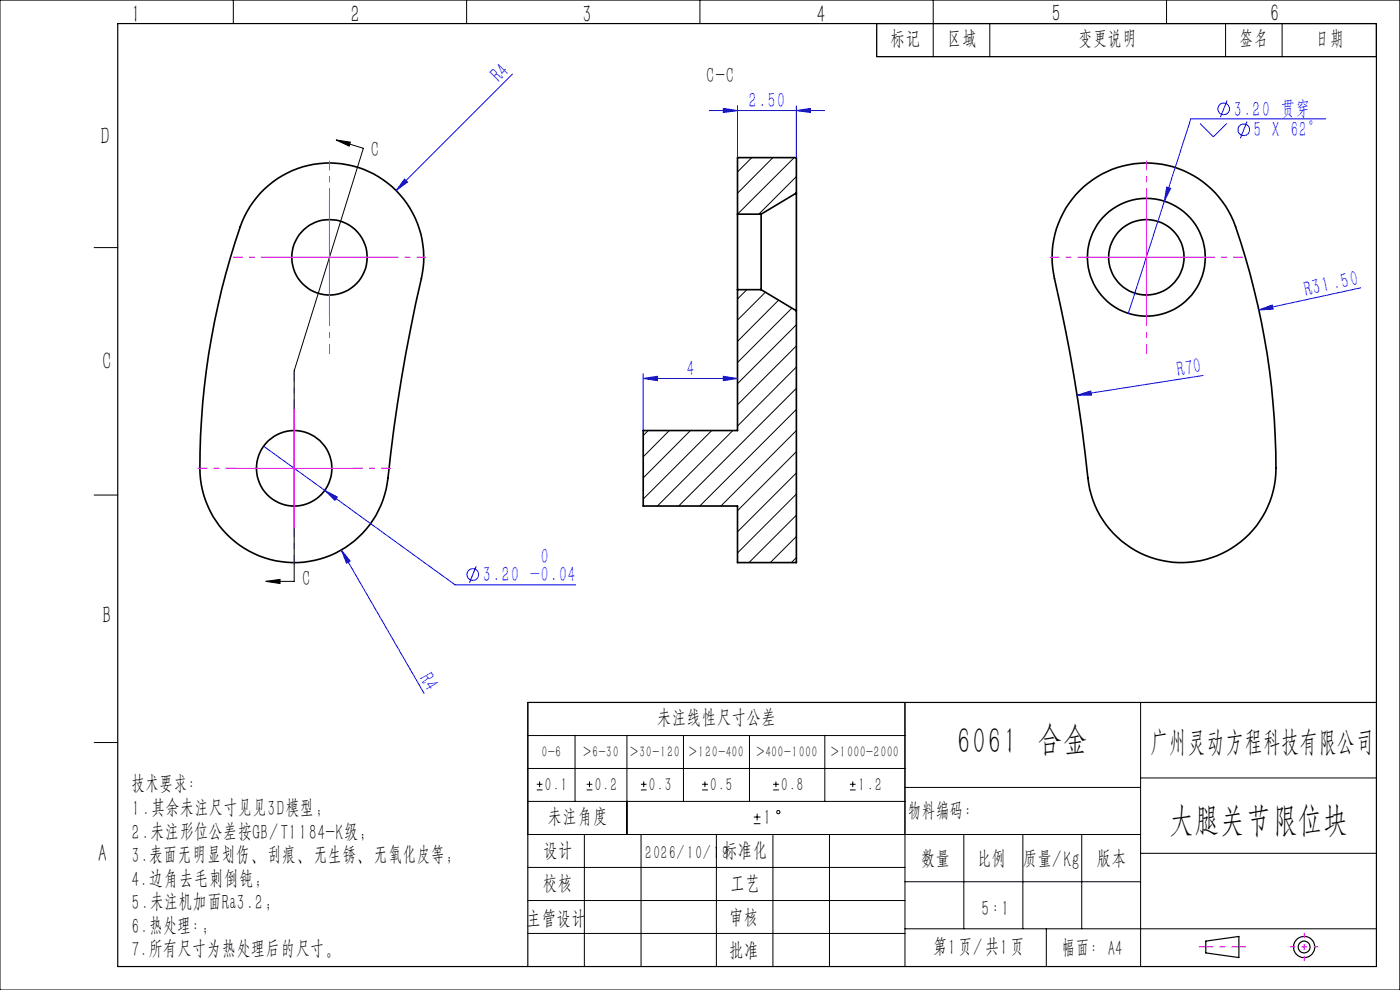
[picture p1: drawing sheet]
<svg xmlns="http://www.w3.org/2000/svg" width="297mm" height="210mm" viewBox="0 0 297 210" stroke-linecap="round" stroke-linejoin="round" font-family="sans-serif">
<g fill="none" stroke="#000" stroke-width=".35">
<path d="M55.2 40.9a20 20 0 0 1 24.1-4 20 20 0 0 1 10.1 22.2 361.9 361.9 0 0 0-7.3 43.5 20 20 0 0 1-21.3 16.7 20 20 0 0 1-18.4-20 157.6 157.6 0 0 1 9-52.4l1.7-3.1zM156.5 45.4v16M156.5 45.4h5M161.5 45.4v16M168.9 40.9v25M168.9 40.9v-7.5h-12.4v12M168.9 40.9l-7.4 4.5M229.1 40.4a20 20 0 0 1 33 7.7 152.8 152.8 0 0 1 8.4 53.6 20 20 0 0 1-20 17.6 20 20 0 0 1-19.7-17.9 363.5 363.5 0 0 0-7.3-43.5 19.8 19.8 0 0 1 5.6-17.5zM156.5 61.4h5M156.5 61.4v29.9h-20v16h20v12h12.4v-53.4M161.5 61.4l7.4 4.5"/>
<circle cx="69.9" cy="54.6" r="8"/>
<circle cx="243.2" cy="54.6" r="12.5"/>
<circle cx="243.2" cy="54.6" r="8"/>
<circle cx="62.4" cy="99.3" r="8"/>
</g>
<g fill="none" stroke="#000" stroke-width=".21">
<path d="M0 0h297v210h-297zM49.5 0v5M99 0v5M148.5 0v5M186 5h106v7h-106zM198 0v12M210 5v7M247.5 0v5M260 5v7M272 5v7M71.3 29.7l3 .5-.2 .8zM71.3 29.7l5.8 1.8-14.7 47.2v44.6h-6"/>
<path d="M159.5 33.4l-3 3.1M164 33.4l-7.5 7.6M168.5 33.4l-12 12M168.9 37.5l-7.9 7.9M20 52.5h5M158.4 61.4l-1.9 2M162.4 62l-5.9 5.9M165.2 63.7l-8.7 8.7M168 65.4l-11.5 11.5M168.9 68.9l-12.4 12.5M168.9 73.4l-12.4 12.5M168.9 77.8l-12.4 12.6"/>
<path d="M137.5 91.3l-1 1.1M142 91.3l-5.5 5.6M146.5 91.3l-10 10.1M151 91.3l-14.5 14.6M155.5 91.3l-16 16M168.9 82.4l-24.9 24.9M168.9 86.8l-20.5 20.5M168.9 91.3l-16 16M168.9 95.8l-12.4 12.5M20 105h5M168.9 100.3l-12.4 12.5M168.9 104.8l-12.4 12.5"/>
<path d="M168.9 109.3l-10 10M168.9 113.8l-5.5 5.5M168.9 118.3l-1 1M56.4 123.3l3-.4v.9zM20 157.5h5M112 156h80M122 156v14M133 156v21M145 156v14M159 156v14M175 156v14M242 149v56"/>
<path d="M112 163h80M112 170h80M113.9 167.6h1.2M113.9 166.4h1.2M114.5 165.8v1.2M124 177v28M124.5 167.6h1.2M124.5 166.4h1.2M125.1 165.8v1.2M136 167.6h1.2M136 166.4h1.2M136 177v28"/>
<path d="M136.6 165.8v1.2M148.9 167.6h1.3M148.9 166.4h1.3M149.5 165.8v1.2M152 177v28M159.9 174.7h1.4M159.9 173.3h1.4M160.6 172.6v1.4M164 177v28M164 167.6h1.2M164 166.4h1.2M164.6 165.8v1.2"/>
<path d="M176 177v28M180.3 167.6h1.2M180.3 166.4h1.2M180.9 165.8v1.2M192 167h50M204.5 177v20M217 177v20M229.5 177v20M242 177h-130v-28h80v56M242 165h50M112 198h80M112 191h80"/>
<path d="M112 184h80M192 197h100M192 187h50M222 197v8M242 181h50"/>
<circle cx="165.1" cy="172.3" r=".36"/>
</g>
<g fill="none" stroke="#00f" stroke-width=".21">
<path d="M108.7 15.7l-24.7 24.7M85.8 38l.7 .6-2.5 1.8zM150.5 23.5h24.4M153.5 23l3 .5-3 .4zM156.5 22.4v11M168.9 23.5l3-.5v.9zM168.9 22.4v11M247.5 39.7l.9 .3-1.4 2.7zM254.6 26.2l2.8 2.8 2.8-2.8M260.3 21.3l-1.4 3.6M264.5 25.8l-1.4 3.5M281.3 25.2h-28.7l-5.6 17.5"/>
<path d="M247 42.7l-7.6 23.8M136.5 79.3v12M153.5 79.8l3 .5-3 .4zM255.2 79.6l-26.7 4.2M267.1 65.7l2.8-1 .2 .9zM288.7 61.1l-21.6 4.6M55.9 94.6l13 9.4M136.5 80.3h20M136.5 80.3l3-.5v.9zM228.5 83.8l2.9-.9 .1 .9zM68.9 104l2.7 1.4-.6 .7zM68.9 104l27.7 20.1h25.5"/>
<path d="M72.4 116.7l1.9 2.3-.8 .5zM72.4 116.7l17.6 30.4M101 120.1l-1.4 3.5"/>
<circle cx="259.6" cy="23.1" r="1.24"/>
<circle cx="263.9" cy="27.5" r="1.23"/>
<circle cx="100.3" cy="121.9" r="1.24"/>
</g>
<g fill="none" stroke="#000" stroke-width=".25">
<path d="M25 5h267v200h-267zM292 149h-180v56M255.8 199.6l7-1v4.5l-7-1z"/>
<circle cx="276.7" cy="200.9" r="2.25"/>
<circle cx="276.7" cy="200.9" r="1.24"/>
</g>
<path d="M57.4 54.6h-8M69.9 42.1v-8M82.4 54.6h8M230.7 54.6h-8M243.2 42.1v-8M255.7 54.6h8M69.9 67.1v8M243.2 67.1v8M49.9 99.3h-8M62.4 86.8v-8M74.9 99.3h8M62.4 111.8v8" fill="none" stroke="#f0f" stroke-width=".21" stroke-dasharray="30.5 1.3 1.3 1.3" stroke-dashoffset="28.4" stroke-linecap="butt"/>
<path d="M276.7 197.9v6M273.7 200.9h6" fill="none" stroke="#f0f" stroke-width=".21" stroke-dasharray="30.5 1.3 1.3 1.3" stroke-dashoffset="29.4" stroke-linecap="butt"/>
<path d="M254.3 200.9h10" fill="none" stroke="#f0f" stroke-width=".21" stroke-dasharray="30.5 1.3 1.3 1.3" stroke-dashoffset="27.4" stroke-linecap="butt"/>
<path d="M57.4 54.6h25M69.9 42.1v25M230.7 54.6h25M243.2 42.1v25M49.9 99.3h25M62.4 86.8v25.1" fill="none" stroke="#f0f" stroke-width=".21"/>
<path d="M56.4 123.3l3-.4v.9zM71.3 29.7l3 .5-.2 .8z" fill="#000"/>
<g fill="#00f">
<path d="M228.5 83.8l2.9-.9 .1 .9z"/>
<path d="M267.1 65.7l2.8-1 .2 .9z"/>
<path d="M85.8 38l.7 .6-2.5 1.8z"/>
<path d="M72.4 116.7l1.9 2.3-.8 .5z"/>
<path d="M153.5 79.8l3 .5-3 .4zM136.5 80.3l3-.5v.9z"/>
<path d="M168.9 23.5l3-.5v.9zM153.5 23l3 .5-3 .4z"/>
<path d="M68.9 104l2.1 2.1 .6-.7zM247.5 39.7l-.5 3 1.4-2.7z"/>
</g>
<g font-size="7.3">
<text x="202.9" y="160.3">6061 合金</text>
<text x="248" y="177.5">大腿关节限位块</text>
</g>
<text font-size="6.1" x="243.8" y="160.3">广州灵动方程科技有限公司</text>
<g font-size="4.9">
<text x="27.7" y="5">1</text>
<text x="74.4" y="5">2</text>
<text x="123.5" y="5">3</text>
<text x="173.2" y="5">4</text>
<text x="223.1" y="4.9">5</text>
<text x="269.4" y="4.9">6</text>
<text x="21.3" y="30.9">D</text>
<text x="21.7" y="78.7">C</text>
<text x="21.7" y="132.5">B</text>
<text x="20.7" y="183.1">A</text>
</g>
<g font-size="4.3">
<text x="188.9" y="10.2">标记</text>
<text x="200.9" y="10.2">区域</text>
<text x="228.7" y="10.2">变更说明</text>
<text x="262.9" y="10.2">签名</text>
<text x="278.9" y="10.2">日期</text>
<text x="149.8" y="17.9">C-C</text>
<text x="78.7" y="33.5">C</text>
<text x="64.1" y="124.6">C</text>
<text x="139.3" y="154.2">未注线性尺寸公差</text>
<text x="27.9" y="168.3">技术要求：</text>
<text x="27.9" y="173.3">1.其余未注尺寸见见3D模型；</text>
<text x="192.6" y="173.9">物料编码：</text>
<text x="27.9" y="178.3">2.未注形位公差按GB/T1184-K级；</text>
<text x="116.2" y="175.2">未注角度</text>
<text x="161.8" y="175.2">1</text>
<text x="27.9" y="183.3">3.表面无明显划伤、刮痕、无生锈、无氧化皮等；</text>
<text x="115.2" y="182.5">设计</text>
<text x="153.3" y="182.5">标准化</text>
<text x="195.3" y="184.2">数量</text>
<text x="207.2" y="184.2">比例</text>
<text x="216.9" y="184.2">质量/Kg</text>
<text x="232.6" y="184.2">版本</text>
<text x="27.9" y="188.3">4.边角去毛刺倒钝;</text>
<text x="115.2" y="189.5">校核</text>
<text x="154.9" y="189.5">工艺</text>
<text x="27.9" y="193.3">5.未注机加面Ra3.2；</text>
<text x="111.6" y="196.9">主管设计</text>
<text x="154.6" y="196.5">审核</text>
<text x="208.2" y="194.5">5:1</text>
<text x="27.9" y="198.3">6.热处理:；</text>
<text x="27.9" y="203.3">7.所有尺寸为热处理后的尺寸。</text>
<text x="154.6" y="203.5">批准</text>
<text x="197.9" y="202.8">第1页/共1页</text>
<text x="225.2" y="203.1">幅面：A4</text>
</g>
<g font-size="4.3" fill="#00f">
<text x="106.1" y="17.9" transform="rotate(-45 106.1 17.9)">R4</text>
<text x="158.8" y="23.1">2.50</text>
<text x="261.7" y="24.9">3.20 贯穿</text>
<text x="265.9" y="29.4">5 X 62°</text>
<text x="277.1" y="63.2" transform="rotate(-12 277.1 63.2)">R31.50</text>
<text x="145.6" y="79.9">4</text>
<text x="250" y="80.2" transform="rotate(-9 250 80.2)">R70</text>
<text x="114.7" y="119.9">0</text>
<text x="102.4" y="123.7">3.20 -0.04</text>
<text x="88.5" y="143.9" transform="rotate(60 88.5 143.9)">R4</text>
</g>
<g font-size="3.6">
<text x="115.5" y="168">0.1</text>
<text x="126.1" y="168">0.2</text>
<text x="137.6" y="168">0.3</text>
<text x="150.6" y="168">0.5</text>
<text x="165.7" y="168">0.8</text>
<text x="182" y="168">1.2</text>
<text x="136.8" y="182.5">2026/10/19</text>
</g>
<g font-size="3">
<text x="114.9" y="160.7">0-6</text>
<text x="123.7" y="160.7">&gt;6-30</text>
<text x="133.7" y="160.7">&gt;30-120</text>
<text x="146.1" y="160.7">&gt;120-400</text>
<text x="160.5" y="160.7">&gt;400-1000</text>
<text x="176.2" y="160.7">&gt;1000-2000</text>
</g>
</svg>
